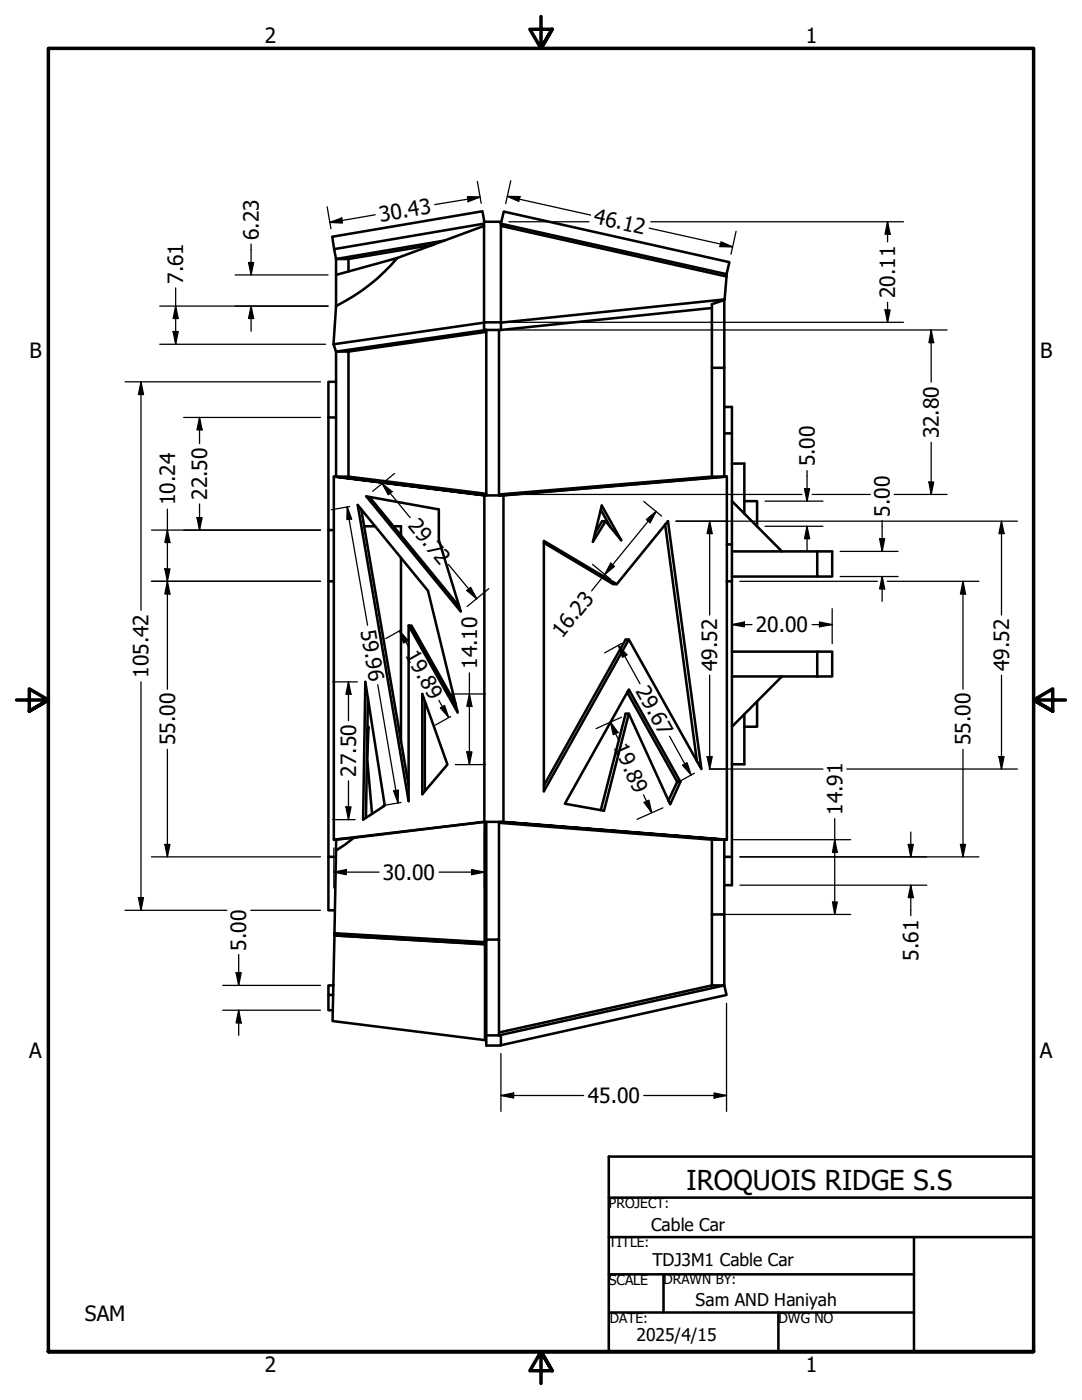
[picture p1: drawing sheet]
<svg xmlns="http://www.w3.org/2000/svg" width="216mm" height="279mm" viewBox="0 0 216 279" stroke-linecap="round" stroke-linejoin="round" font-family="sans-serif">
<!-- layer: Visible (ANSI) -->
<g fill="none" stroke="#000" stroke-width=".51">
<path d="M69.5 51.7v2.5M79.2 51.5a38.1 38.1 0 0 1-12.1 9.6M79.2 51.5l-12.1 3.4M86.6 48.8l-17.1 2.9h-2.4v9.4M88.7 48l-21.6 3.7-.4-2M96.6 44.6l-29.9 5.1M96.6 45.1l-17.4 6.4M96.6 44.3l-.3-2.1-30 5 .4 2.5M99.9 45.1l45.1 10.1v-.5M99.9 44.6h.1M100.5 42.2l45 10.1-.5 2.4-45.1-10.1zM144.5 59.9v13.5h-2.5v-12.7l2.6-.9-44.7 4.6"/>
<path d="M145 55.2l-.4 4.6M67.1 76.2h-1.6v7.1h1.6M67.1 61.1l-.6 7.6M69.5 70.2h-2.4v24.9h2.4l27.5 3.5M69.5 70.2v24.9M96.6 64.3v-20h3.3v20M96.6 64.4l-30.1 4.3 .6 1.5 29.9-4.4M97 65.8h2.9M97 65.8v33.1l-30.4-3.8 30 3.8M97 66.2l-27.5 4M99.6 65.8v33.1h.3M99.9 64.4l-3.3-.1v1.5h.4"/>
<path d="M99.9 64.4v1.4M142 61.5l-42.1 4.3M142 73.4v21.7M144.5 73.4v21.7M65.5 83.3v22.5h1.1M66.6 95.1v72.5M73.1 99.1l14.5 2.6v6.1l4.3 14.2zM73.7 99.2l17.9 21.8M96.6 98.9v65.1l-30 3.6h.5M96.6 98.9h3.9v65.1M144.5 81.2h1.5v95.5h-1.5M144.5 95.1h.5l-45.1 3.8"/>
<path d="M144.5 95.1h-2.5l-42.4 3.6M144.5 95.1l-44.6 3.8M144.5 86.5h1.5M145 95.1v72.5M146 92.5h2.5v10.1M65.5 105.8v10.2h1.1M65.5 116v55h1.5M72.1 101.6l9.4 55.2M72.6 105h2.3M78.5 105h1.5v1.9M80 111.4v36.6M108.5 108.3l13.9 8.3h.7l10.2-12.6 6.7 49.5-14.5-25.9"/>
<path d="M119.9 101.7l2 3.6M120.8 104l3.2 3.8-3.9-6.9-1.8 7.2 2.5-4.1h-.7l-1.4 2.4M123.1 116.6l-14.6-8.7v50l17-30.3h-.7l-16.3 29.2M132.7 104.6l6.4 47.4M145 116h1M145 108.6h1M146 100l10 10h-10M146 115.1h17.1M148.5 100h2.6v5M156 110h10.1v5.1h-3v-5.1M72.9 136.1l3.9 24.7-4.3 2.8zM73.4 139.2l-.4 24"/>
<path d="M81.5 124.8v35.1l-10.1-59.1 14 17.1 5.9 24.3-9.8-17.4h.6l8.8 15.7M84.3 138.5l5 14.1-5 5.9zM125.2 138.2l9.9 17.8h.7l-10.3-18.4-12.8 22.8 7.8 1.4 5-19.4h-.7l-4.9 19.3M146 135h17.1M146 130h17.1M156 135l-10 10M163.1 130h3v5h-3zM73.3 145.9l.2-.9-.2 6.5 .9 10.9M84.8 140v17.9M125.5 142.4l8.2 18.1 2.1-4.5M135.1 156l-1.8 3.8M148.5 142.6v9.9h-2.5"/>
<path d="M151.1 140v5h-2.6M65.5 171v10.7h1.3M70.6 167.2l-3.5 .4v2.1M70.6 167.2l-3.5 2.5M96.7 164v24l-30-1.8 .4-16.5M97 164v23.5h2.6v-23.5M99.6 164.2l42.4 3.4h2.5v14.9M99.9 164l45.1 3.6-44.5-3.6M100.5 164h-3.9l-26 3.2M142 167.6v14.9M144.5 171h1.5M65.5 198.6v3h.9"/>
<path d="M66.5 196.7h-1v1.9h1M66.7 186.2v.5M66.7 186.2h.1M66.7 186.7l30.1 1.7v19.2l.2-1v-18.8M66.7 186.7l30.1 1.8M66.7 186.7l-.3 17.1 30.4 3.8M97 187.5l-.2 .9-.1-.4zM99.6 187.5v19.1l44.9-9.9 .5 1.9-45.1 10M142 196.7v-14.2h2.5v14.2h-2.5l-42.4 9.4M97 206.6h2.9v2.1h-2.9z"/>
</g>
<!-- layer: Border (ANSI) -->
<path d="M107.9 3.3v6.4l-2.2-3.9h4.5l-2.3 3.9 2.3-3.9M3.3 139.7h6.4l-3.9-2.2v4.4l3.9-2.2-3.9 2.2M212.6 139.7h-6.4l3.9-2.2v4.4l-3.9-2.2 3.9 2.2M9.7 269.7v-260h196.5v260h-196.5h196.5M110.2 273.6l-2.3-3.9 2.3 3.9h-4.5l2.2-3.9v6.4" fill="none" stroke="#000" stroke-width=".7"/>
<!-- layer: Title (ANSI) -->
<path d="M121.5 239h84.7M121.5 246.9h84.7M121.5 254.3h60.9M132.4 254.3v7.6M182.4 246.9v22.8M121.4 269.7h84.8v-38.9h-84.7v38.9M121.7 261.9h60.7M155.3 261.9v7.8" fill="none" stroke="#000" stroke-width=".51"/>
<!-- layer: Dimension (ANSI) -->
<g fill="none" stroke="#000" stroke-width=".25">
<path d="M93.3 39.2l2.5 .1-2.4 1zM95.2 36.2l.8 4.4M95.8 39.3l-9.1 1.5M101.2 39.2h2.6l-.3 1zM101.2 39.2l16.7 3.7M101.9 36.1l-1 4.5M35.1 57.5v11.2M46.9 54.9h18.6M49.6 52.4h1l-.5 2.5zM50.1 48.7v6.2M65.3 41.3l.7 4.4M65.8 44.4l2.4-.9 .1 1z"/>
<path d="M74.9 42.9l-9.1 1.5M101.5 44.3h16M129.5 45.5l16.7 3.8M129.9 44.3h50.4M143.9 48.3l2.3 1-2.6-.1zM146.9 46.2l-1 4.5M177.1 44.3l.5 2.4h-1zM177.1 44.3v4M25 76.2h38.9M28.1 76.2l.5 2.5h-1zM28.1 76.2v45.6M31.9 61.1h33.6"/>
<path d="M31.9 68.7h33.1M34.5 66.2h1.1l-.5 2.5zM35.1 61.1l.5 2.5h-1.1zM50.1 61.1l.5 2.5h-1zM50.1 61.1v5M98.2 64.3h82.1M101.2 65.8h87.8M176.6 61.8h1l-.5 2.5zM177.1 60.3v4M185.8 65.8l.5 2.6h-.9zM185.8 65.8v10.5M36.6 83.3h27.3"/>
<path d="M39.8 83.3l.5 2.5h-1zM39.8 83.3v5.2M76.3 96.5l1.9 1.6-.7 .6zM76.3 96.5l5.6 6.8M78.7 94.5l-4.3 3.5M101.2 98.7h58.8M160.5 97.5h1l-.5 2.5zM161 93.9v6.1M162.1 98.7h11.6M178.4 98.7h10.6M185.4 96.2h.9l-.5 2.5zM185.8 88.3v10.4"/>
<path d="M30.2 116h33.7M30.2 105.8h33.7M32.9 113.5h1l-.5 2.5zM33.4 105.8l.5 2.5h-1zM33.4 116l.5 2.6h-1zM33.4 101.6v35.9M39.3 103.3h1l-.5 2.5zM39.8 100.6v5.2M69.3 101.2l.9 2.4-1 .1zM69.3 101.2l4 23.6M69.8 101.1l-3.7 .6M89.5 112.6l5.6 6.9"/>
<path d="M93.2 117.9l.7-.7 1.2 2.3zM97.5 117.5l-4.3 3.5M118.2 112.6l3.6 3M121.9 112.4l.7 .6-2 1.7zM128.5 100.1l3.5 2.9M129 103.7l1.9-1.7-1.2 2.3zM130.9 102l-12.9 15.9M134.9 104h68.1M141.6 104l.5 2.5h-1zM141.6 104v18.7M147.6 116h27.5M152.7 105h11.5"/>
<path d="M152.7 100h11.5M161 105l.5 2.5h-1zM161 105v5M167.6 115.1h11.6M167.6 110h11.6M175.5 107.5h1l-.5 2.5zM176 115.1l.5 2.4h-1zM176 103.9v6.1M176 115.1v4.9M177 116h18.3M192.2 116l.5 2.6h-1.1zM192.2 116v21.5"/>
<path d="M199.8 104l.5 2.5h-1zM199.8 104v18.7M28.1 136.1v45.6M66.4 136.1h4.9M69.5 136.1l.5 2.5h-1zM69.5 136.1v7.7M75.4 136.7l4 23.6M79.8 125.9l1.6 1.9-.9 .5zM79.8 125.9l1.9 3.4M80.1 125.7l-3.1 1.7M87.6 139.8l1.9 3.4M89.6 138.5h7.2"/>
<path d="M93.7 138.5l.5 2.5h-1zM93.7 134.3v18.3M123.4 128.8l1.7 1.9-.9 .5zM123.4 128.8l4.3 7.7M124.1 128.4l-3.5 1.9M141.6 134.7v18.8M146 124.7l2.5-.6v1zM146 124.7h4.1M146 121.5v7M162.1 124.7h4M163.5 124.1l2.6 .6-2.6 .4zM166.1 121.5v7"/>
<path d="M199.8 134.7v18.8M33.4 149.5v21.5M69.5 155.8v7.8M78.5 157.9l1-.2-.1 2.6zM87.9 141.3l.8-.5 .8 2.4zM89.9 143l-3.2 1.8M90.9 152.6h5.9M93.2 150.1h1l-.5 2.5zM121.8 144.1l1.5 2.1-.9 .4zM121.8 144.1l1.6 3.6M124 143.1l-5.1 2.3M128.4 158.6l1.6 3.6"/>
<path d="M133.6 146.9l4.3 7.8M136.2 152.7l.9-.5 .8 2.5zM138.6 154.3l-3.5 1.9M141.1 151h1l-.5 2.5zM141.5 153.5h22.7M169 153.5h34M192.2 149.5v21.5M199.3 151h1l-.5 2.5zM27.6 179.1h1l-.5 2.6zM30.2 171h33.7M32.9 168.5h1l-.5 2.5zM66.4 163.6h4.5"/>
<path d="M66.6 174.1l2.5-.6v1.1zM66.6 174.1h9M66.6 169.2v8M69 161h1l-.5 2.6zM80 160.1l-3.7 .7M87.6 174.1h9M94.1 173.5l2.5 .6-2.5 .5zM96.6 165.6v11.6M128.5 160.1l1-.4 .5 2.5zM132.3 161.2l-5.2 2.3M146.1 167.6h23.6M147.6 171h47.7"/>
<path d="M147.6 176.7h37.3M166.6 167.6l.5 2.5h-1zM166.6 163.4v19.1M181.2 168.5h1l-.5 2.5zM181.7 176.7l.5 2.4h-1zM181.7 166.1v4.9M181.7 176.7v6.1M191.6 168.5h1.1l-.5 2.5zM25 181.7h20.3M44.4 196.7h19.5M47.1 194.1h1l-.5 2.6zM47.6 190.5v6.2"/>
<path d="M50 181.7h13.9M143.6 182.5h26.1M166.1 180h1l-.5 2.5zM44.4 201.6h19.5M47.6 201.6l.5 2.6h-1zM47.6 201.6v5M99.9 218.6l2.6-.5v1zM99.9 218.6h16.6M99.9 210.2v11.6M128.5 218.6h16.5M142.5 218.1l2.5 .5-2.5 .5zM145 200.2v21.6"/>
</g>
<g fill="#000">
<path d="M101.2 39.2h2.6l-.3 1zM49.6 52.4h1l-.5 2.5zM65.8 44.4l2.4-.9 .1 1zM93.3 39.2l2.5 .1-2.4 1zM143.9 48.3l2.3 1-2.6-.1zM177.1 44.3l.5 2.4h-1zM28.1 76.2l.5 2.5h-1zM34.5 66.2h1.1l-.5 2.5zM35.1 61.1l.5 2.5h-1.1zM50.1 61.1l.5 2.5h-1zM176.6 61.8h1l-.5 2.5zM185.8 65.8l.5 2.6h-.9z"/>
<path d="M39.8 83.3l.5 2.5h-1zM76.3 96.5l1.9 1.6-.7 .6zM160.5 97.5h1l-.5 2.5zM185.4 96.2h.9l-.5 2.5zM32.9 113.5h1l-.5 2.5zM33.4 105.8l.5 2.5h-1zM33.4 116l.5 2.6h-1zM39.3 103.3h1l-.5 2.5zM69.3 101.2l.9 2.4-1 .1zM93.2 117.9l.7-.7 1.2 2.3zM121.9 112.4l.7 .6-2 1.7zM129 103.7l1.9-1.7-1.2 2.3z"/>
<path d="M141.6 104l.5 2.5h-1zM161 105l.5 2.5h-1zM175.5 107.5h1l-.5 2.5zM176 115.1l.5 2.4h-1zM192.2 116l.5 2.6h-1.1zM199.8 104l.5 2.5h-1zM69.5 136.1l.5 2.5h-1zM79.8 125.9l1.6 1.9-.9 .5zM123.4 128.8l1.7 1.9-.9 .5zM146 124.7l2.5-.6v1zM163.5 124.1l2.6 .6-2.6 .4zM78.5 157.9l1-.2-.1 2.6z"/>
<path d="M87.9 141.3l.8-.5 .8 2.4zM93.2 150.1h1l-.5 2.5zM93.7 138.5l.5 2.5h-1zM121.8 144.1l1.5 2.1-.9 .4zM136.2 152.7l.9-.5 .8 2.5zM141.1 151h1l-.5 2.5zM199.3 151h1l-.5 2.5zM27.6 179.1h1l-.5 2.6zM32.9 168.5h1l-.5 2.5zM69 161h1l-.5 2.6zM66.6 174.1l2.5-.6v1.1zM94.1 173.5l2.5 .6-2.5 .5z"/>
<path d="M128.5 160.1l1-.4 .5 2.5zM166.6 167.6l.5 2.5h-1zM181.2 168.5h1l-.5 2.5zM181.7 176.7l.5 2.4h-1zM191.6 168.5h1.1l-.5 2.5zM47.1 194.1h1l-.5 2.6zM166.1 180h1l-.5 2.5zM47.6 201.6l.5 2.6h-1zM99.9 218.6l2.6-.5v1zM142.5 218.1l2.5 .5-2.5 .5z"/>
</g>
<text font-size="5.5" x="137" y="237.4">IROQUOIS RIDGE S.S</text>
<g font-size="4.2">
<text x="52.8" y="8.6">2</text>
<text x="160.8" y="8.6">1</text>
<text x="51.6" y="47.9" transform="rotate(-90 51.6 47.9)">6.23</text>
<text x="75.9" y="44.3" transform="rotate(-10 75.9 44.3)">30.43</text>
<text x="118.3" y="44.6" transform="rotate(13 118.3 44.6)">46.12</text>
<text x="36.6" y="56.6" transform="rotate(-90 36.6 56.6)">7.61</text>
<text x="178.6" y="59.5" transform="rotate(-90 178.6 59.5)">20.11</text>
<text x="5.9" y="71.4">B</text>
<text x="207.6" y="71.4">B</text>
<text x="187.3" y="87.5" transform="rotate(-90 187.3 87.5)">32.80</text>
<text x="162.6" y="93.1" transform="rotate(-90 162.6 93.1)">5.00</text>
<text x="34.9" y="100.8" transform="rotate(-90 34.9 100.8)">10.24</text>
<text x="41.3" y="99.8" transform="rotate(-90 41.3 99.8)">22.50</text>
<text x="81.2" y="104.9" transform="rotate(51 81.2 104.9)">29.72</text>
<text x="177.5" y="103.1" transform="rotate(-90 177.5 103.1)">5.00</text>
<text x="71.9" y="125.9" transform="rotate(80 71.9 125.9)">59.96</text>
<text x="80.8" y="130.7" transform="rotate(61 80.8 130.7)">19.89</text>
<text x="112.1" y="127.6" transform="rotate(-51 112.1 127.6)">16.23</text>
<text x="150.8" y="126.2">20.00</text>
<text x="29.7" y="135.3" transform="rotate(-90 29.7 135.3)">105.42</text>
<text x="95.2" y="133.5" transform="rotate(-90 95.2 133.5)">14.10</text>
<text x="126.7" y="137.9" transform="rotate(61 126.7 137.9)">29.67</text>
<text x="143.1" y="134" transform="rotate(-90 143.1 134)">49.52</text>
<text x="201.4" y="134" transform="rotate(-90 201.4 134)">49.52</text>
<text x="34.9" y="148.7" transform="rotate(-90 34.9 148.7)">55.00</text>
<text x="122.4" y="149" transform="rotate(66 122.4 149)">19.89</text>
<text x="193.7" y="148.7" transform="rotate(-90 193.7 148.7)">55.00</text>
<text x="71.1" y="155" transform="rotate(-90 71.1 155)">27.50</text>
<text x="168.1" y="162.6" transform="rotate(-90 168.1 162.6)">14.91</text>
<text x="76.4" y="175.6">30.00</text>
<text x="49.1" y="189.7" transform="rotate(-90 49.1 189.7)">5.00</text>
<text x="183.3" y="191.7" transform="rotate(-90 183.3 191.7)">5.61</text>
<text x="5.8" y="211.1">A</text>
<text x="207.5" y="211.1">A</text>
<text x="117.3" y="220.2">45.00</text>
<text x="17" y="263.6">SAM</text>
<text x="52.8" y="273.8">2</text>
<text x="160.8" y="273.8">1</text>
</g>
<g font-size="3.5">
<text x="129.9" y="245.7">Cable Car</text>
<text x="130.2" y="252.7">TDJ3M1 Cable Car</text>
<text x="138.8" y="260.7">Sam AND Haniyah</text>
<text x="127" y="267.7">2025/4/15</text>
</g>
<g font-size="2.8">
<text x="121.5" y="256.3">SCALE</text>
<text x="155.3" y="264">DWG NO</text>
</g>
<g font-size="2.7">
<text x="121.5" y="241.1">PROJECT:</text>
<text x="121.5" y="248.9">TITLE:</text>
<text x="132.4" y="256.3">DRAWN BY:</text>
<text x="121.7" y="264">DATE:</text>
</g>
</svg>
